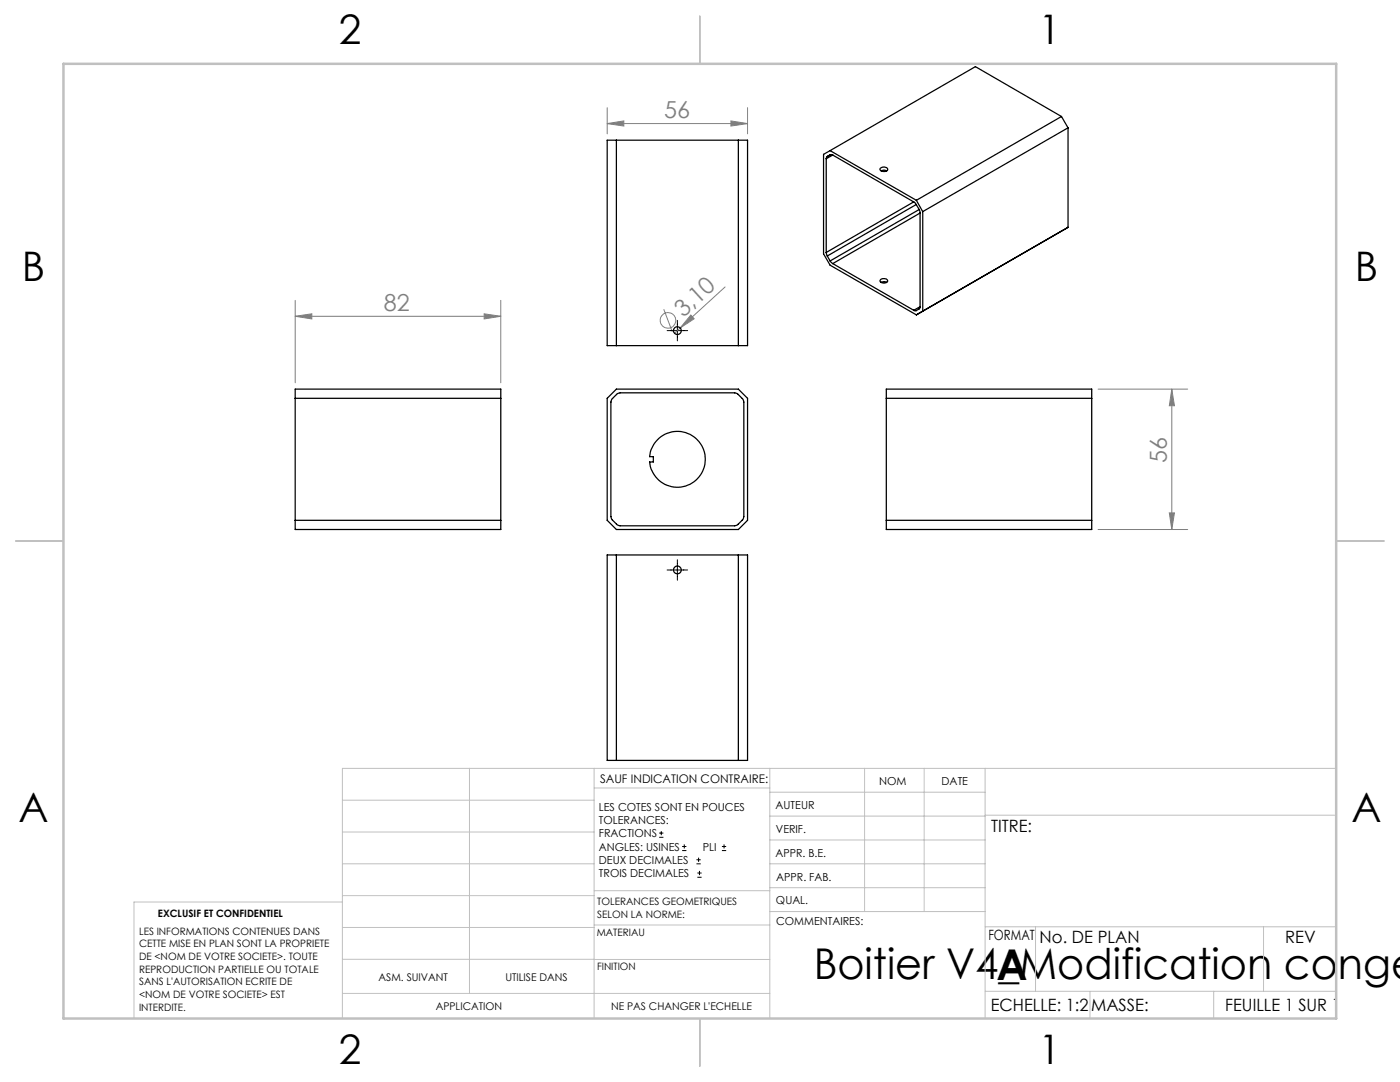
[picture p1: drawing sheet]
<svg xmlns="http://www.w3.org/2000/svg" width="279mm" height="216mm" viewBox="0 0 279 216" stroke-linecap="round" stroke-linejoin="round" font-family="sans-serif">
<g fill="none" stroke="#808080" stroke-width=".2">
<path d="M121.2 24.7l3.3-.6v1.1zM121.2 21.5v5.2M121.2 24.7h28M145.9 24.1l3.3 .6-3.3 .5zM149.2 21.5v5.2M58.9 59.9v16.5M99.9 59.9v16.5M144.7 57.3l-9 8.1M58.9 63.1l3.3-.5v1zM58.9 63.1h41M96.6 62.6l3.3 .5-3.3 .5zM132.5 61.7l1.7 4.5"/>
<path d="M135.7 65.4l-1.1 1.1M137.9 62.9l.6 .7-2.8 1.8zM219.1 77.6h17.9M233.9 77.6v28.1M233.9 77.6l.5 3.4h-1zM219.1 105.7h17.9M233.4 102.3h1l-.5 3.4z"/>
<circle cx="133.3" cy="63.9" r="1.56"/>
</g>
<g fill="none" stroke="#000" stroke-width=".2">
<path d="M133.1 66h4.1M135.2 63.9v4.1M133.1 113.7h4.1M135.2 111.7v4.1M131.6 167.1h.8M131.6 166.2h.8M132 165.8v.9M136.1 169.7h.9M136.1 168.9h.9M136.6 168.5v.8M139 172.4h.8M139 171.6h.8"/>
<path d="M139.2 175h.8M139.2 174.2h.8M139.4 171.1v.9M139.6 173.8v.8M144.1 169.7h.8M144.1 168.9h.8M144.5 168.5v.8"/>
</g>
<g fill="none" stroke="#c0c0c0" stroke-width=".2">
<path d="M68.3 159.7h50.3M93.7 153.3v44.9M118.6 153.3v49.9M118.6 157.2h35M153.6 153.3v49.9M153.6 158.1h43M172.5 153.3v28.6M184.4 153.3v28.6M196.6 153.3v49.9M266.7 153.3h-198.4v49.9M68.3 178.7h50.3M68.3 172.4h50.3"/>
<path d="M68.3 166h50.3M68.3 180h-41.6v23.2M118.6 177.7h35M153.6 167.6h43M153.6 162.8h43M153.6 172.4h43M153.6 177.1h43M196.6 162.7h70.1M68.3 198.2h85.3M68.3 191.4l85.3 .1M68.3 185.1h50.3M118.6 184.6h35"/>
<path d="M153.6 181.9h43M196.6 197.8h70.1M196.6 184.9h70.1M206.7 184.9v12.9M217.5 197.8v5.4M242.2 197.8v5.4M252.2 184.9v12.9"/>
</g>
<path d="M139.7 3.2v9.5M3.1 107.9h9.6M266.7 107.9h9.5M139.7 203.2v9.6" fill="none" stroke="#c0c0c0" stroke-width=".25"/>
<path d="M12.7 12.7h254v190.5h-254z" fill="none" stroke="#c0c0c0" stroke-width=".5"/>
<g fill="#808080">
<path d="M137.9 62.9l.6 .7-2.8 1.8z"/>
<path d="M58.9 63.1l3.3-.5v1zM96.6 62.6l3.3 .5-3.3 .5zM121.2 24.7l3.3-.6v1.1zM145.9 24.1l3.3 .6-3.3 .5z"/>
<path d="M233.9 77.6l.5 3.4h-1zM233.4 102.3h1l-.5 3.4z"/>
</g>
<g fill="none" stroke="#000" stroke-width=".25">
<path d="M121.2 28h28v41h-28zM123 28v41M147.4 28v41M164.9 31.7v18.7M165.1 31.2l-.2 .5M165.7 30.1l-1.3 .7v19.9l1.3 2.2 17.2 9.9M165.7 30.1l17.2 9.9M165.7 30.9l-.6 .3M166.2 30.9h-.5l-.6 .3M166.2 30.9l16.2 9.4M166.2 30.9l-1.3 .8M175.7 33.6a.9 .9 0 0 1 1.5 .2 .88 .88 0 0 1-1.6-.1z"/>
<path d="M175.8 34.1l.6-.2 .6 .2M182.9 40l1.2 2.2M211.8 23.2l-28.9 16.8M211.8 23.2l1.3 2.3M211.8 23.2l-17.1-9.9-29 16.8M213.1 25.5l-29 16.7M213.1 25.5v19.9M164.9 50.4l.2 .7M165.1 51.1l.6 1M165.7 52.1l.5 .5M166.2 52.6l16.2 9.3M175.8 55.8a.96 .96 0 0 1 1.4 .3 .88 .88 0 0 1-1.6-.1z"/>
<path d="M175.8 56.3l.6-.1 .6 .1M182.4 40.3l.4 .5M182.4 40.3l-17.5 10.1M182.8 40.8l.6 1M182.8 40.8l-17.7 10.3M183.4 41.8l.2 .7M183.4 41.8l-17.7 10.3M183.6 42.5v18.7M183.6 42.5l-17.4 10.1M184.1 42.2v19.9M213.1 45.4l-29 16.7M213.1 45.4l-30.2 17.4"/>
<path d="M58.9 77.6h41v28.1h-41zM58.9 79.5h41M122.2 79.6l1-1 .6-.2h22.8l.6 .2 1.1 1.1 .1 .5v22.9l-.1 .5-1.1 1.1-.6 .2h-22.8l-.6-.2-1.1-1.1-.2-.5v-22.9zM123 77.6h24.4l1.8 1.9v24.3l-1.8 1.9h-24.4l-1.8-1.9v-24.3zM176.9 77.6h41v28.1h-41zM176.9 79.5h41M183.6 61.2l-.1 .4-.7 .4-.4-.1M183.6 61.2l-1.2 .7M184.1 62.1l-1.2 .7M131.2 87.8a5.6 5.6 0 0 1 8.7 .9 5.6 5.6 0 0 1-2.9 8.2 5.6 5.6 0 0 1-7.4-4.7h.8v-1.1h-.8a5.7 5.7 0 0 1 1.6-3.3zM58.9 103.8h41M121.2 110.7h28v41h-28z"/>
<path d="M123 110.7v41M147.4 110.7v41M176.9 103.8h41"/>
<circle cx="135.2" cy="66" r=".78"/>
<circle cx="135.2" cy="113.7" r=".78"/>
</g>
<g font-size="8.5">
<text x="162.4" y="195.4">Boitier V4_Modification congé</text>
<text x="198.9" y="195.5">A</text>
</g>
<g font-size="8.1">
<text x="67.6" y="8.9">2</text>
<text x="207.3" y="8.9">1</text>
<text x="4.4" y="56.2">B</text>
<text x="270.4" y="56.2">B</text>
<text x="3.7" y="164.1">A</text>
<text x="269.7" y="164.1">A</text>
<text x="67.6" y="212.4">2</text>
<text x="207.3" y="212.4">1</text>
</g>
<g font-size="4.7" fill="#808080">
<text x="132.5" y="23.6">56</text>
<text x="76.6" y="62.1">82</text>
<text x="136.4" y="63.4" transform="rotate(-42 136.4 63.4)">3,10</text>
<text x="232.9" y="92.4" transform="rotate(-90 232.9 92.4)">56</text>
</g>
<g font-size="3.4">
<text x="197.8" y="166">TITRE:</text>
<text x="207.5" y="188.1">No. DE PLAN</text>
<text x="256.5" y="188.2">REV</text>
<text x="197.7" y="201.7">ECHELLE: 1:2</text>
<text x="217.7" y="201.8">MASSE:</text>
<text x="244.5" y="201.7">FEUILLE 1 SUR 1</text>
</g>
<text font-size="2.8" x="197.3" y="187.5">FORMAT</text>
<text font-size="2.4" x="119.8" y="156.2">SAUF INDICATION CONTRAIRE:</text>
<g font-size="2.2">
<text x="119.5" y="161.8">LES COTES SONT EN POUCES</text>
<text x="154.8" y="161.4">AUTEUR</text>
<text x="175.4" y="156.6">NOM</text>
<text x="187.9" y="156.7">DATE</text>
<text x="119.5" y="164.4">TOLERANCES:</text>
<text x="119.5" y="167.1">FRACTIONS</text>
<text x="154.9" y="166.3">VERIF.</text>
<text x="119.5" y="169.7">ANGLES: USINES</text>
<text x="119.5" y="172.4">DEUX DECIMALES</text>
<text x="140.3" y="169.7">PLI</text>
<text x="154.8" y="171">APPR. B.E.</text>
<text x="119.5" y="175">TROIS DECIMALES</text>
<text x="154.9" y="175.7">APPR. FAB.</text>
<text x="154.9" y="180.4">QUAL.</text>
<text x="154.9" y="184.6">COMMENTAIRES:</text>
</g>
<g font-size="2.1">
<text x="75.5" y="195.7">ASM. SUIVANT</text>
<text x="100.9" y="195.7">UTILISE DANS</text>
<text x="87" y="201.5">APPLICATION</text>
<text x="122" y="201.6">NE PAS CHANGER L'ECHELLE</text>
</g>
<g font-size="2">
<text x="31.5" y="182.9">EXCLUSIF ET CONFIDENTIEL</text>
<text x="119.2" y="180.6">TOLERANCES GEOMETRIQUES</text>
<text x="119.2" y="183.1">SELON LA NORME:</text>
<text x="27.8" y="186.5">LES INFORMATIONS CONTENUES DANS</text>
<text x="27.8" y="189">CETTE MISE EN PLAN SONT LA PROPRIETE</text>
<text x="27.8" y="191.6">DE &lt;NOM DE VOTRE SOCIETE&gt;. TOUTE</text>
<text x="119.1" y="186.7">MATERIAU</text>
<text x="27.8" y="194.1">REPRODUCTION PARTIELLE OU TOTALE</text>
<text x="27.8" y="196.6">SANS L'AUTORISATION ECRITE DE</text>
<text x="119.2" y="193.5">FINITION</text>
<text x="27.8" y="199.1">&lt;NOM DE VOTRE SOCIETE&gt; EST</text>
<text x="27.8" y="201.7">INTERDITE.</text>
</g>
</svg>
